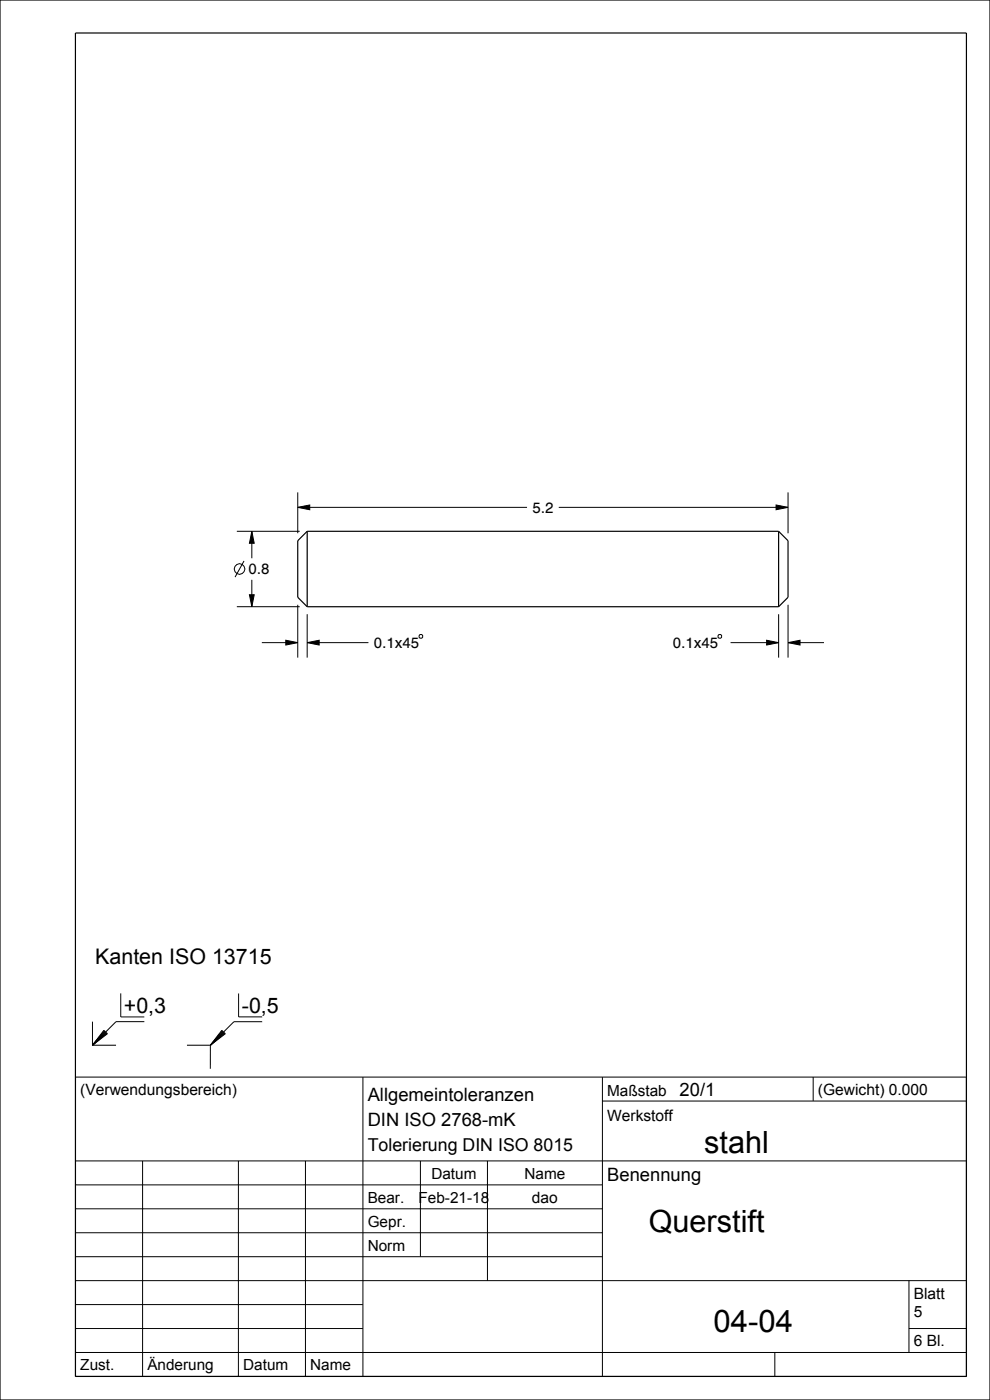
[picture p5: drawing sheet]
<svg xmlns="http://www.w3.org/2000/svg" width="210mm" height="297mm" viewBox="0 0 210 297" stroke-linecap="round" stroke-linejoin="round" font-family="sans-serif">
<g fill="none" stroke="#000" stroke-width=".21">
<path d="M50.2 112.7h13.4M51.8 119l-1.9 3.4M53.4 112.7l.5 2.6h-1zM53.4 112.7v5.7M63.2 107.6l2.5-.5v1zM63.2 104.5v8.6M63.2 107.6h48.6M118.5 107.6h48.7M164.6 107.1l2.6 .5-2.6 .5zM167.2 104.5v8.6M50.2 128.7h13.4M52.9 126.2h1l-.5 2.5z"/>
<path d="M53.4 123v5.7M55.5 136.3h7.7M60.6 135.8l2.6 .5-2.6 .5zM63.2 128.3v11.2M65.2 136.3l2.5-.5v1zM65.2 130.3v9.2M65.2 136.3h13M89.1 134.6h.4l.2 .2v.4l-.2 .2h-.4l-.2-.2v-.4zM152.5 134.6h.4l.2 .2v.4l-.2 .2h-.4l-.2-.2v-.4zM155 136.3h10.2M162.6 135.8l2.6 .5-2.6 .5zM165.2 130.3v9.2"/>
<path d="M167.2 136.3l2.5-.5v1zM167.2 136.3h7.6M167.2 128.3v11.2M19.6 216.7v5M22 218.6l.8 .7-3.2 2.4zM22.2 218.7l-2.6 3M22.3 218.8l-2.7 2.9M22.4 218.9l-2.8 2.8M22.5 219l-2.9 2.7M22.6 219.1l-3 2.6M22.7 219.2l-3.1 2.5M25.6 210.7v5h5"/>
<path d="M30.6 216.7h-6l-2.2 2.2M47.1 218.6l.7 .7-3.2 2.4zM47.2 218.7l-2.6 3M47.3 218.8l-2.7 2.9M47.4 218.9l-2.8 2.8M47.5 219l-2.9 2.7M47.6 219.1l-3 2.6M47.7 219.2l-3.1 2.5M50.6 210.8v4.9h5M55.6 216.8h-6l-2.2 2.1M16 228.5h189v63.5h-189zM19.6 221.7h5"/>
<path d="M39.7 221.7h4.9M44.6 221.7v5M77 228.5v63.5M127.8 233.6h77.2M127.8 228.5v63.5M172.5 228.5v5.1M16 246.3h189M16 251.4h111.8M16 256.4h111.8M30.2 246.3v45.7M50.6 246.3v45.7M64.8 246.3v45.7"/>
<path d="M89.2 246.3v20.3M103.4 246.3v25.4M16 261.5h111.8M16 266.6h111.8M16 271.7h189M16 276.8h61M192.8 271.7v15.2M16 281.8h61M16 286.9h189M164.4 286.9v5.1M192.8 281.8h12.2"/>
<circle cx="50.8" cy="120.7" r="1.12"/>
</g>
<path d="M53.4 112.7l.5 2.6h-1zM63.2 107.6l2.5-.5v1zM164.6 107.1l2.6 .5-2.6 .5zM52.9 126.2h1l-.5 2.5zM60.6 135.8l2.6 .5-2.6 .5zM65.2 136.3l2.5-.5v1zM162.6 135.8l2.6 .5-2.6 .5zM167.2 136.3l2.5-.5v1z" fill="#000"/>
<path d="M0 0h210v297h-210zM16 7h189v285h-189zM65.2 112.7l-2 2v12l2 2M65.2 112.7v16M65.2 112.7h100M165.2 112.7l2 2v12l-2 2M165.2 112.7v16M65.2 128.7h100" fill="none" stroke="#000" stroke-width=".25"/>
<text font-size="6.6" x="151.4" y="282.5">04-04</text>
<g font-size="6.5">
<text x="149.4" y="244.6">stahl</text>
<text x="137.6" y="261.4">Querstift</text>
</g>
<g font-size="4.5">
<text x="20.2" y="204.6">Kanten ISO 13715</text>
<text x="26.3" y="214.9">+0,3</text>
<text x="51.3" y="214.9">-0,5</text>
</g>
<g font-size="3.9">
<text x="78" y="233.6">Allgemeintoleranzen</text>
<text x="144.2" y="232.5">20/1</text>
<text x="78" y="239">DIN ISO 2768-mK</text>
<text x="128.8" y="250.6">Benennung</text>
</g>
<text font-size="3.8" x="78" y="244.2">Tolerierung DIN ISO 8015</text>
<g font-size="3.3">
<text x="17" y="232.3">(Verwendungsbereich)</text>
<text x="128.8" y="232.5">Maßstab</text>
<text x="173.5" y="232.3">(Gewicht) 0.000</text>
<text x="128.8" y="237.8">Werkstoff</text>
<text x="91.5" y="250.1">Datum</text>
<text x="111.3" y="250.1">Name</text>
<text x="78" y="255.1">Bear.</text>
<text x="88.8" y="255.1">Feb-21-18</text>
<text x="112.8" y="255.2">dao</text>
<text x="78" y="260.2">Gepr.</text>
<text x="78" y="265.3">Norm</text>
<text x="193.8" y="275.5">Blatt</text>
<text x="193.8" y="279.3">5</text>
<text x="193.8" y="285.7">6 Bl.</text>
<text x="17" y="290.7">Zust.</text>
<text x="31.3" y="290.7">Änderung</text>
<text x="51.6" y="290.7">Datum</text>
<text x="65.8" y="290.7">Name</text>
</g>
<g font-size="3.2">
<text x="112.9" y="108.8">5.2</text>
<text x="52.7" y="121.9">0.8</text>
<text x="79.3" y="137.5">0.1x45</text>
<text x="142.7" y="137.5">0.1x45</text>
</g>
</svg>
